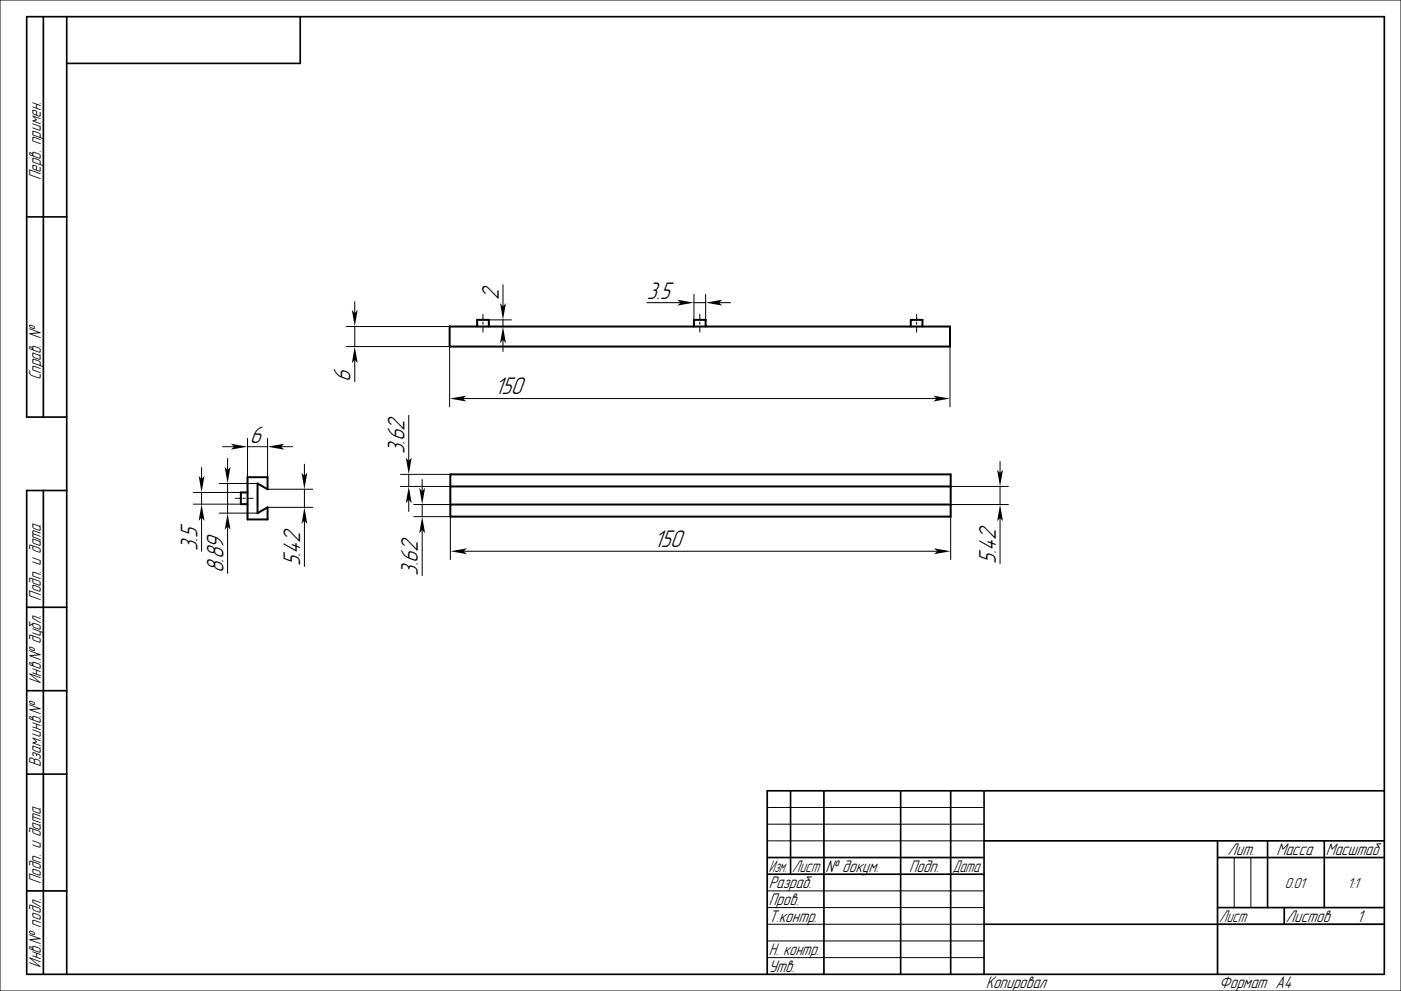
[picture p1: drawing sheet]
<svg xmlns="http://www.w3.org/2000/svg" width="420mm" height="297mm" viewBox="0 0 420 297" stroke-linecap="round" stroke-linejoin="round" font-family="sans-serif">
<g fill="none" stroke="#000" stroke-width=".3">
<path d="M0 0h420v297h-420zM103.9 97.9h30.9M106.4 90.4v3.5M106.4 97.9v6M144.8 94.2v1.7M144.8 96.5v.7M144.8 97.9v1.6M146.5 97.9h6.8M146.5 95.9h6.8M150.8 85.3v6.6M150.8 95.9v2M193.9 90.7h10.1"/>
<path d="M208 90.7h3.5M208 88.2v7.7M209.8 94.2v1.7M209.8 96.5v.7M209.8 97.9v1.6M211.5 88.2v7.7M215.5 90.7h3.5M274.8 94.2v1.7M274.8 96.5v.7M274.8 97.9v1.6M103.9 103.9h30.9v18.1M106.4 107.9v6.5"/>
<path d="M138.8 119.5h142M150.8 101.9v3.5M284.8 103.9v18.1M66.7 133.9h3.5M68.2 137.4v3.5M74.2 133.9h6M74.2 131.4v11.6M80.2 131.4v11.6M84.2 133.9h3.5M91.3 139.1v3.5M122.5 124.5v13.7M299.8 138.3v3.5"/>
<path d="M57.9 147.6h14.3M57.9 151.1h14.3M60.4 140.1v3.5M60.4 147.6v3.5M60.4 155.1v10.1M65.7 144.9h11.5M65.7 153.8h11.5M68.2 144.9v8.9M68.2 157.8v14M70.5 149.3h1.7M72.9 149.3h.6M74.2 149.3h1.7"/>
<path d="M80.2 146.6h13.6M80.2 152.1h13.6M91.3 146.6v5.5M91.3 156.1v13.7M120 145.8h15M120 142.2h15M122.5 142.2v3.6M122.5 149.8v3.5M124.1 151.2h10.9M124.1 154.8h10.9v12.9M126.6 143.7v3.5M126.6 151.2v3.6"/>
<path d="M126.6 158.8v13.7M285 145.8h17.3M285 151.2h17.3M285 154.8v12.9M299.8 145.8v5.4M299.8 155.2v13.7M139 165.2h142M230 252h65M230 242h65M230 247h65M370 257v15M375 257v15"/>
<path d="M230 277h65M230 267h65M230 272h65M365 277h50M230 282h65M230 287h65"/>
</g>
<g fill="none" stroke="#000" stroke-width=".5">
<path d="M13 5v120M20 5v287M90 5v14h-70M8 65h12M20 125h-12v-120h407v287h-407v-145h12M13 147v145M8 182h12M8 207h12M8 232h12M237 237v25M247 237v55M270 237v55"/>
<path d="M285 237v55M295 237v55M415 237h-185v55M230 257h65M295 252h120M365 257h50M365 252v40M380 252v20M397 252v20M8 267h12M230 262h65M295 277h120"/>
<path d="M365 272h50M385 272v5"/>
</g>
<path d="M134.8 97.9h150v6h-150zM143 97.9v-2h3.5v2M208 97.9v-2h3.5v2M273 97.9v-2h3.5v2M74.2 147.6h-2v3.5h2M74.2 143h6v3.6l-3-1.7v8.9l3-1.7v3.6h-6zM135 142.2h150v12.6h-150zM135 151.2h150M135 145.8h150" fill="none" stroke="#000" stroke-width=".6"/>
<g fill="#000">
<path d="M105.5 92.9l.9 1 .8-1-.8 5z" fill-rule="evenodd"/>
<path d="M149.9 90.9l.9 1 .9-1-.9 5z" fill-rule="evenodd"/>
<path d="M203 89.8l5 .9-5 .9 1-.9z" fill-rule="evenodd"/>
<path d="M211.5 90.7l5-.9-1 .9 1 .9z" fill-rule="evenodd"/>
<path d="M106.4 103.9l.8 5-.8-1-.9 1z" fill-rule="evenodd"/>
<path d="M134.8 119.5l5-.9-1 .9 1 .8z" fill-rule="evenodd"/>
<path d="M150.8 97.9l.9 5-.9-1-.9 1z" fill-rule="evenodd"/>
<path d="M67.4 139.9l.8 1 .9-1-.9 5z" fill-rule="evenodd"/>
<path d="M69.2 133l5 .9-5 .8 1-.8z" fill-rule="evenodd"/>
<path d="M80.2 133.9l5-.9-1 .9 1 .8z" fill-rule="evenodd"/>
<path d="M121.7 137.2l.8 1 .9-1-.9 5z" fill-rule="evenodd"/>
<path d="M279.8 118.6l5 .9-5 .8 1-.8z" fill-rule="evenodd"/>
<path d="M59.6 142.6l.8 1 .9-1-.9 5z" fill-rule="evenodd"/>
<path d="M60.4 151.1l.9 5-.9-1-.8 1z" fill-rule="evenodd"/>
<path d="M68.2 153.8l.9 5-.9-1-.8 1z" fill-rule="evenodd"/>
<path d="M90.4 141.6l.9 1 .8-1-.8 5z" fill-rule="evenodd"/>
<path d="M91.3 152.1l.8 5-.8-1-.9 1z" fill-rule="evenodd"/>
<path d="M122.5 145.8l.9 5-.9-1-.8 1z" fill-rule="evenodd"/>
<path d="M125.7 146.2l.9 1 .8-1-.8 5z" fill-rule="evenodd"/>
<path d="M126.6 154.8l.8 5-.8-1-.9 1z" fill-rule="evenodd"/>
<path d="M298.9 140.8l.9 1 .9-1-.9 5z" fill-rule="evenodd"/>
<path d="M299.8 151.2l.9 5-.9-1-.9 1z" fill-rule="evenodd"/>
<path d="M135 165.2l5-.9-1 .9 1 .9z" fill-rule="evenodd"/>
<path d="M280 164.3l5 .9-5 .9 1-.9z" fill-rule="evenodd"/>
</g>
<g font-size="6.7">
<text x="149.5" y="89.9" transform="rotate(-90 149.5 89.9)">2</text>
<text x="193.9" y="89.5">3.5</text>
<text x="105.1" y="114.4" transform="rotate(-90 105.1 114.4)">6</text>
<text x="148.2" y="118.2">150</text>
<text x="74.9" y="132.6">6</text>
<text x="121.3" y="136.2" transform="rotate(-90 121.3 136.2)">3.62</text>
<text x="59.2" y="165.2" transform="rotate(-90 59.2 165.2)">3.5</text>
<text x="196" y="164">150</text>
<text x="67" y="171.8" transform="rotate(-90 67 171.8)">8.89</text>
<text x="90" y="169.8" transform="rotate(-90 90 169.8)">5.42</text>
<text x="125.3" y="172.5" transform="rotate(-90 125.3 172.5)">3.62</text>
<text x="298.5" y="168.9" transform="rotate(-90 298.5 168.9)">5.42</text>
</g>
<g font-size="4.7">
<text x="12.2" y="54" transform="rotate(-90 12.2 54)">Перв. примен.</text>
<text x="12.2" y="114" transform="rotate(-90 12.2 114)">Справ. №</text>
<text x="12.2" y="180" transform="rotate(-90 12.2 180)">Подп. и дата</text>
<text x="12.2" y="205" transform="rotate(-90 12.2 205)">Инв.№ дубл.</text>
<text x="12.2" y="230" transform="rotate(-90 12.2 230)">Взам.инв.№</text>
<text x="368" y="256.2">Лит.</text>
<text x="382.7" y="256.2">Масса</text>
<text x="397.5" y="256.2">Масштаб</text>
<text x="230.5" y="261.3">Изм.</text>
<text x="237.5" y="261.3">Лист</text>
<text x="247.5" y="261.3">№ докум.</text>
<text x="272.5" y="261.3">Подп.</text>
<text x="285.5" y="261.3">Дата</text>
<text x="12.2" y="265" transform="rotate(-90 12.2 265)">Подп. и дата</text>
<text x="230.5" y="266.3">Разраб.</text>
<text x="230.5" y="271.3">Пров.</text>
<text x="230.5" y="276.3">Т.контр.</text>
<text x="365.5" y="276.2">Лист</text>
<text x="385.5" y="276.2">Листов</text>
<text x="406.8" y="276.3">1</text>
<text x="230.5" y="286.3">Н. контр.</text>
<text x="12.2" y="290" transform="rotate(-90 12.2 290)">Инв.№ подл.</text>
<text x="230.5" y="291.3">Утв.</text>
<text x="295.5" y="296.3">Копировал</text>
<text x="365.5" y="296.3">Формат A4</text>
</g>
<g font-size="4">
<text x="385.2" y="266">0.01</text>
<text x="404" y="266">1:1</text>
</g>
</svg>
